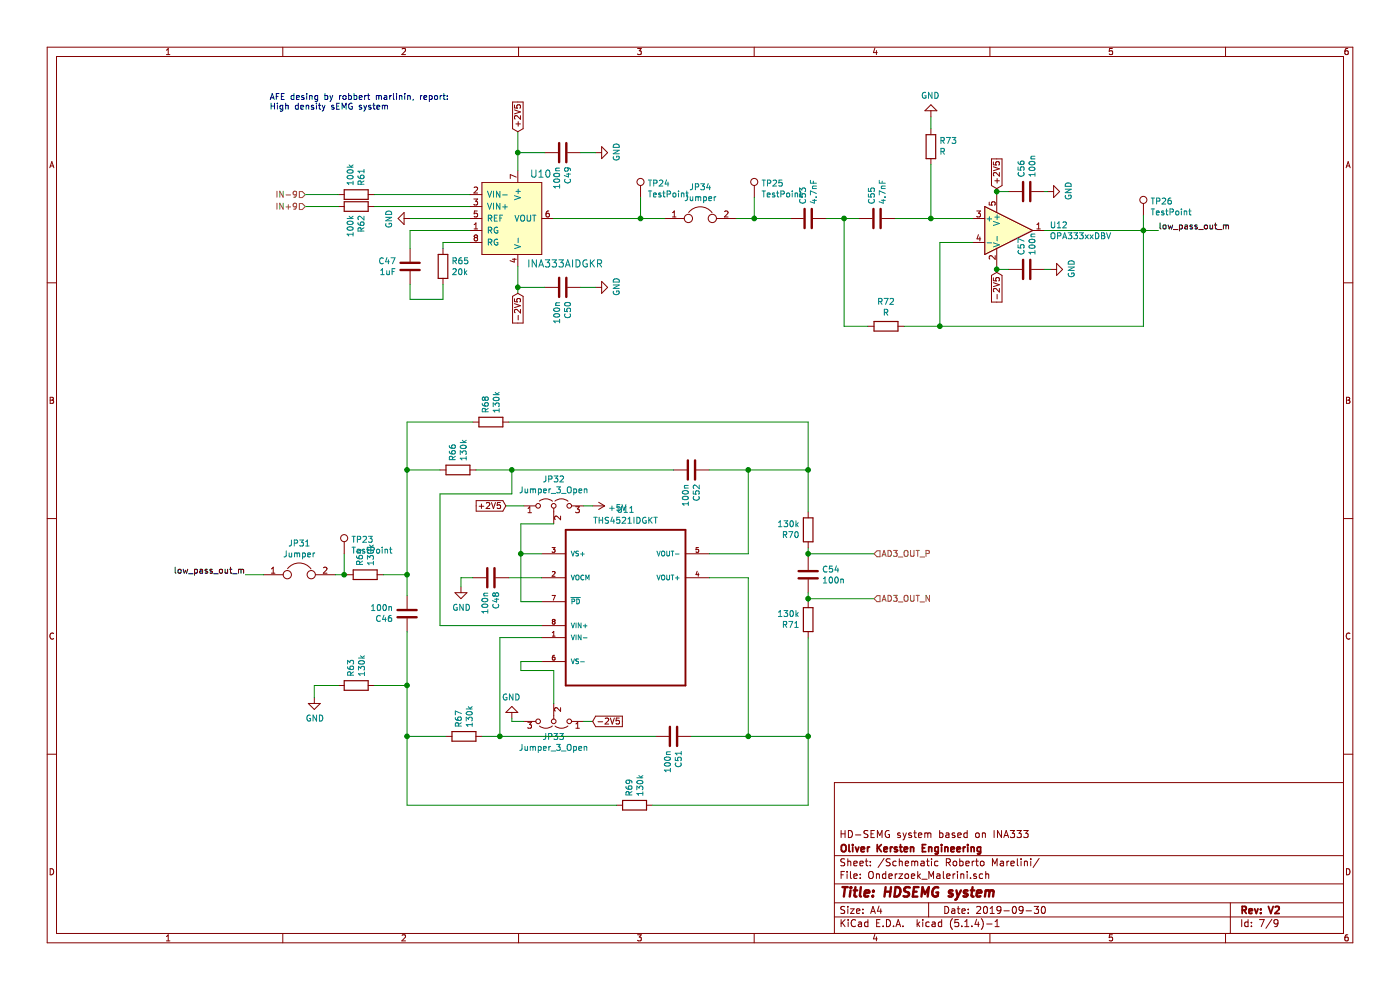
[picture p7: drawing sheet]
EESchema Schematic File Version 4
LIBS:ADS1298_FINAL-cache
EELAYER 30 0
EELAYER END
$Descr A4 11693 8268
encoding utf-8
Sheet 7 9
Title "HDSEMG system"
Date "2019-09-30"
Rev "V2"
Comp "Oliver Kersten Engineering"
Comment1 "HD-SEMG system based on INA333"
Comment2 ""
Comment3 ""
Comment4 ""
$EndDescr
$Comp
L Device:C C?
U 1 1
P 7325 1825
AR Path="/5D249182/5D81E4CB" Ref="C?"  Part="1" 
AR Path="/5D81E4CB" Ref="C?"  Part="1" 
AR Path="/5D81CCB3/5D81E4CB" Ref="C55"  Part="1" 
F 0 "C55" H 7440 1871 50  0000 L CNN
F 1 "4.7nF" H 7440 1780 50  0000 L CNN
F 2 "Capacitor_SMD:C_0805_2012Metric_Pad1.15x1.40mm_HandSolder" H 7363 1675 50  0001 C CNN
F 3 "~" H 7325 1825 50  0001 C CNN
	1    7325 1825
	0    -1   -1   0   
$EndComp
$Comp
L Device:C C?
U 1 1
P 6750 1825
AR Path="/5D249182/5D81E4D2" Ref="C?"  Part="1" 
AR Path="/5D81E4D2" Ref="C?"  Part="1" 
AR Path="/5D81CCB3/5D81E4D2" Ref="C53"  Part="1" 
F 0 "C53" H 6865 1871 50  0000 L CNN
F 1 "4.7nF" H 6865 1780 50  0000 L CNN
F 2 "Capacitor_SMD:C_0805_2012Metric_Pad1.15x1.40mm_HandSolder" H 6788 1675 50  0001 C CNN
F 3 "~" H 6750 1825 50  0001 C CNN
	1    6750 1825
	0    -1   -1   0   
$EndComp
$Comp
L Device:Jumper JP?
U 1 1
P 5850 1825
AR Path="/5D81E4D9" Ref="JP?"  Part="1" 
AR Path="/5D81CCB3/5D81E4D9" Ref="JP34"  Part="1" 
F 0 "JP34" H 5850 2089 50  0000 C CNN
F 1 "Jumper" H 5850 1998 50  0000 C CNN
F 2 "Jumper:SolderJumper-2_P1.3mm_Open_Pad1.0x1.5mm" H 5850 1825 50  0001 C CNN
F 3 "~" H 5850 1825 50  0001 C CNN
	1    5850 1825
	1    0    0    -1  
$EndComp
$Comp
L Connector:TestPoint TP?
U 1 1
P 6300 1650
AR Path="/5D81E4E0" Ref="TP?"  Part="1" 
AR Path="/5D81CCB3/5D81E4E0" Ref="TP25"  Part="1" 
F 0 "TP25" H 6358 1770 50  0000 L CNN
F 1 "TestPoint" H 6358 1679 50  0000 L CNN
F 2 "TestPoint:TestPoint_THTPad_1.5x1.5mm_Drill0.7mm" H 6500 1650 50  0001 C CNN
F 3 "~" H 6500 1650 50  0001 C CNN
	1    6300 1650
	1    0    0    -1  
$EndComp
$Comp
L Connector:TestPoint TP?
U 1 1
P 5350 1650
AR Path="/5D81E4E7" Ref="TP?"  Part="1" 
AR Path="/5D81CCB3/5D81E4E7" Ref="TP24"  Part="1" 
F 0 "TP24" H 5408 1770 50  0000 L CNN
F 1 "TestPoint" H 5408 1679 50  0000 L CNN
F 2 "TestPoint:TestPoint_THTPad_1.5x1.5mm_Drill0.7mm" H 5550 1650 50  0001 C CNN
F 3 "~" H 5550 1650 50  0001 C CNN
	1    5350 1650
	1    0    0    -1  
$EndComp
Wire Wire Line
	6150 1825 6300 1825
Wire Wire Line
	6300 1650 6300 1825
Connection ~ 6300 1825
Wire Wire Line
	6300 1825 6600 1825
Wire Wire Line
	5350 1650 5350 1825
Wire Wire Line
	5350 1825 5550 1825
$Comp
L Device:Jumper JP?
U 1 1
P 2500 4800
AR Path="/5D81E4F4" Ref="JP?"  Part="1" 
AR Path="/5D81CCB3/5D81E4F4" Ref="JP31"  Part="1" 
F 0 "JP31" H 2500 5064 50  0000 C CNN
F 1 "Jumper" H 2500 4973 50  0000 C CNN
F 2 "Jumper:SolderJumper-2_P1.3mm_Open_Pad1.0x1.5mm" H 2500 4800 50  0001 C CNN
F 3 "~" H 2500 4800 50  0001 C CNN
	1    2500 4800
	1    0    0    -1  
$EndComp
Wire Wire Line
	9550 1800 9550 1925
Connection ~ 9550 1925
Wire Wire Line
	9550 1925 9675 1925
$Comp
L Amplifier_Operational:OPA333xxDBV U?
U 1 1
P 8425 1925
AR Path="/5D81E4FE" Ref="U?"  Part="1" 
AR Path="/5D81CCB3/5D81E4FE" Ref="U12"  Part="1" 
F 0 "U12" H 8766 1971 50  0000 L CNN
F 1 "OPA333xxDBV" H 8766 1880 50  0000 L CNN
F 2 "Package_TO_SOT_SMD:SOT-23-5" H 8325 1725 50  0001 L CNN
F 3 "http://www.ti.com/lit/ds/symlink/opa333.pdf" H 8425 2125 50  0001 C CNN
	1    8425 1925
	1    0    0    -1  
$EndComp
Wire Wire Line
	8325 2275 8325 2250
$Comp
L Device:C C?
U 1 1
P 8575 2250
AR Path="/5D249182/5D81E506" Ref="C?"  Part="1" 
AR Path="/5D81E506" Ref="C?"  Part="1" 
AR Path="/5D81CCB3/5D81E506" Ref="C57"  Part="1" 
F 0 "C57" H 8690 2296 50  0000 L CNN
F 1 "100n" H 8690 2205 50  0000 L CNN
F 2 "Capacitor_SMD:C_0805_2012Metric_Pad1.15x1.40mm_HandSolder" H 8613 2100 50  0001 C CNN
F 3 "~" H 8575 2250 50  0001 C CNN
	1    8575 2250
	0    -1   -1   0   
$EndComp
Wire Wire Line
	8425 2250 8325 2250
Connection ~ 8325 2250
Wire Wire Line
	8325 2250 8325 2225
Wire Wire Line
	8325 1575 8325 1600
$Comp
L Device:C C?
U 1 1
P 8575 1600
AR Path="/5D249182/5D81E511" Ref="C?"  Part="1" 
AR Path="/5D81E511" Ref="C?"  Part="1" 
AR Path="/5D81CCB3/5D81E511" Ref="C56"  Part="1" 
F 0 "C56" H 8690 1646 50  0000 L CNN
F 1 "100n" H 8690 1555 50  0000 L CNN
F 2 "Capacitor_SMD:C_0805_2012Metric_Pad1.15x1.40mm_HandSolder" H 8613 1450 50  0001 C CNN
F 3 "~" H 8575 1600 50  0001 C CNN
	1    8575 1600
	0    -1   -1   0   
$EndComp
Wire Wire Line
	8425 1600 8325 1600
Connection ~ 8325 1600
Wire Wire Line
	8325 1600 8325 1625
$Comp
L power:GND #PWR?
U 1 1
P 8775 2250
AR Path="/5D249182/5D81E51B" Ref="#PWR?"  Part="1" 
AR Path="/5D81E51B" Ref="#PWR?"  Part="1" 
AR Path="/5D81CCB3/5D81E51B" Ref="#PWR051"  Part="1" 
F 0 "#PWR051" H 8775 2000 50  0001 C CNN
F 1 "GND" H 8780 2077 50  0000 C CNN
F 2 "" H 8775 2250 50  0001 C CNN
F 3 "" H 8775 2250 50  0001 C CNN
	1    8775 2250
	0    -1   -1   0   
$EndComp
$Comp
L power:GND #PWR?
U 1 1
P 8750 1600
AR Path="/5D249182/5D81E521" Ref="#PWR?"  Part="1" 
AR Path="/5D81E521" Ref="#PWR?"  Part="1" 
AR Path="/5D81CCB3/5D81E521" Ref="#PWR050"  Part="1" 
F 0 "#PWR050" H 8750 1350 50  0001 C CNN
F 1 "GND" H 8755 1427 50  0000 C CNN
F 2 "" H 8750 1600 50  0001 C CNN
F 3 "" H 8750 1600 50  0001 C CNN
	1    8750 1600
	0    -1   -1   0   
$EndComp
Wire Wire Line
	8775 2250 8725 2250
Wire Wire Line
	8750 1600 8725 1600
$Comp
L ADS1298_FINAL-rescue:THS4521IDGKT-THS4521IDGKT U?
U 1 1
P 5225 4925
AR Path="/5D81E52E" Ref="U?"  Part="1" 
AR Path="/5D81CCB3/5D81E52E" Ref="U11"  Part="1" 
F 0 "U11" H 5225 5595 50  0000 C CNN
F 1 "THS4521IDGKT" H 5225 5504 50  0000 C CNN
F 2 "Package_SO:VSSOP-8_3.0x3.0mm_P0.65mm" H 5225 4925 50  0001 L BNN
F 3 "Very low power rail-to-rail output fully differential amplifier 8-VSSOP -40 to 85" H 5225 4925 50  0001 L BNN
F 4 "None" H 5225 4925 50  0001 L BNN "Veld4"
F 5 "Texas Instruments" H 5225 4925 50  0001 L BNN "Veld5"
F 6 "Unavailable" H 5225 4925 50  0001 L BNN "Veld6"
F 7 "MSOP-8 Texas Instruments" H 5225 4925 50  0001 L BNN "Veld7"
F 8 "THS4521IDGKT" H 5225 4925 50  0001 L BNN "Veld8"
	1    5225 4925
	1    0    0    -1  
$EndComp
$Comp
L Device:C C?
U 1 1
P 6750 4800
AR Path="/5D249182/5D81E535" Ref="C?"  Part="1" 
AR Path="/5D81E535" Ref="C?"  Part="1" 
AR Path="/5D81CCB3/5D81E535" Ref="C54"  Part="1" 
F 0 "C54" H 6865 4846 50  0000 L CNN
F 1 "100n" H 6865 4755 50  0000 L CNN
F 2 "Capacitor_SMD:C_0805_2012Metric_Pad1.15x1.40mm_HandSolder" H 6788 4650 50  0001 C CNN
F 3 "~" H 6750 4800 50  0001 C CNN
	1    6750 4800
	1    0    0    -1  
$EndComp
$Comp
L Device:R R?
U 1 1
P 6750 5175
AR Path="/5D249182/5D81E53C" Ref="R?"  Part="1" 
AR Path="/5D81E53C" Ref="R?"  Part="1" 
AR Path="/5D81CCB3/5D81E53C" Ref="R71"  Part="1" 
F 0 "R71" H 6820 5221 50  0000 L CNN
F 1 "130k" H 6820 5130 50  0000 L CNN
F 2 "Resistor_SMD:R_0805_2012Metric_Pad1.15x1.40mm_HandSolder" V 6680 5175 50  0001 C CNN
F 3 "~" H 6750 5175 50  0001 C CNN
	1    6750 5175
	-1   0    0    1   
$EndComp
$Comp
L Device:R R?
U 1 1
P 6750 4425
AR Path="/5D249182/5D81E543" Ref="R?"  Part="1" 
AR Path="/5D81E543" Ref="R?"  Part="1" 
AR Path="/5D81CCB3/5D81E543" Ref="R70"  Part="1" 
F 0 "R70" H 6820 4471 50  0000 L CNN
F 1 "130k" H 6820 4380 50  0000 L CNN
F 2 "Resistor_SMD:R_0805_2012Metric_Pad1.15x1.40mm_HandSolder" V 6680 4425 50  0001 C CNN
F 3 "~" H 6750 4425 50  0001 C CNN
	1    6750 4425
	-1   0    0    1   
$EndComp
Wire Wire Line
	4525 5525 4350 5525
Wire Wire Line
	4350 5525 4350 5600
Wire Wire Line
	4525 4625 4350 4625
$Comp
L Device:C C?
U 1 1
P 4100 4825
AR Path="/5D249182/5D81E55A" Ref="C?"  Part="1" 
AR Path="/5D81E55A" Ref="C?"  Part="1" 
AR Path="/5D81CCB3/5D81E55A" Ref="C48"  Part="1" 
F 0 "C48" H 4215 4871 50  0000 L CNN
F 1 "100n" H 4215 4780 50  0000 L CNN
F 2 "Capacitor_SMD:C_0805_2012Metric_Pad1.15x1.40mm_HandSolder" H 4138 4675 50  0001 C CNN
F 3 "~" H 4100 4825 50  0001 C CNN
	1    4100 4825
	0    1    1    0   
$EndComp
$Comp
L power:GND #PWR?
U 1 1
P 3850 4900
AR Path="/5D249182/5D81E561" Ref="#PWR?"  Part="1" 
AR Path="/5D81E561" Ref="#PWR?"  Part="1" 
AR Path="/5D81CCB3/5D81E561" Ref="#PWR044"  Part="1" 
F 0 "#PWR044" H 3850 4650 50  0001 C CNN
F 1 "GND" H 3855 4727 50  0000 C CNN
F 2 "" H 3850 4900 50  0001 C CNN
F 3 "" H 3850 4900 50  0001 C CNN
	1    3850 4900
	1    0    0    -1  
$EndComp
Wire Wire Line
	4525 4825 4250 4825
Wire Wire Line
	3950 4825 3850 4825
Wire Wire Line
	3850 4825 3850 4900
Wire Wire Line
	6250 4825 5925 4825
$Comp
L Device:C C?
U 1 1
P 5625 6150
AR Path="/5D249182/5D81E56B" Ref="C?"  Part="1" 
AR Path="/5D81E56B" Ref="C?"  Part="1" 
AR Path="/5D81CCB3/5D81E56B" Ref="C51"  Part="1" 
F 0 "C51" H 5740 6196 50  0000 L CNN
F 1 "100n" H 5740 6105 50  0000 L CNN
F 2 "Capacitor_SMD:C_0805_2012Metric_Pad1.15x1.40mm_HandSolder" H 5663 6000 50  0001 C CNN
F 3 "~" H 5625 6150 50  0001 C CNN
	1    5625 6150
	0    1    1    0   
$EndComp
Wire Wire Line
	6750 5325 6750 6150
Wire Wire Line
	6750 6150 6250 6150
Wire Wire Line
	6250 4825 6250 6150
Connection ~ 6250 6150
Wire Wire Line
	6250 6150 5775 6150
Wire Wire Line
	5925 4625 6250 4625
Wire Wire Line
	6250 4625 6250 3925
$Comp
L Device:C C?
U 1 1
P 5775 3925
AR Path="/5D249182/5D81E57B" Ref="C?"  Part="1" 
AR Path="/5D81E57B" Ref="C?"  Part="1" 
AR Path="/5D81CCB3/5D81E57B" Ref="C52"  Part="1" 
F 0 "C52" H 5890 3971 50  0000 L CNN
F 1 "100n" H 5890 3880 50  0000 L CNN
F 2 "Capacitor_SMD:C_0805_2012Metric_Pad1.15x1.40mm_HandSolder" H 5813 3775 50  0001 C CNN
F 3 "~" H 5775 3925 50  0001 C CNN
	1    5775 3925
	0    1    1    0   
$EndComp
Wire Wire Line
	6250 3925 6750 3925
Wire Wire Line
	6750 3925 6750 4275
Wire Wire Line
	5925 3925 6250 3925
Connection ~ 6250 3925
$Comp
L Device:R R?
U 1 1
P 5300 6725
AR Path="/5D249182/5D81E586" Ref="R?"  Part="1" 
AR Path="/5D81E586" Ref="R?"  Part="1" 
AR Path="/5D81CCB3/5D81E586" Ref="R69"  Part="1" 
F 0 "R69" H 5370 6771 50  0000 L CNN
F 1 "130k" H 5370 6680 50  0000 L CNN
F 2 "Resistor_SMD:R_0805_2012Metric_Pad1.15x1.40mm_HandSolder" V 5230 6725 50  0001 C CNN
F 3 "~" H 5300 6725 50  0001 C CNN
	1    5300 6725
	0    -1   -1   0   
$EndComp
Wire Wire Line
	5450 6725 6750 6725
Wire Wire Line
	6750 6725 6750 6150
Connection ~ 6750 6150
$Comp
L Device:R R?
U 1 1
P 3875 6150
AR Path="/5D249182/5D81E590" Ref="R?"  Part="1" 
AR Path="/5D81E590" Ref="R?"  Part="1" 
AR Path="/5D81CCB3/5D81E590" Ref="R67"  Part="1" 
F 0 "R67" H 3945 6196 50  0000 L CNN
F 1 "130k" H 3945 6105 50  0000 L CNN
F 2 "Resistor_SMD:R_0805_2012Metric_Pad1.15x1.40mm_HandSolder" V 3805 6150 50  0001 C CNN
F 3 "~" H 3875 6150 50  0001 C CNN
	1    3875 6150
	0    -1   -1   0   
$EndComp
Wire Wire Line
	5150 6725 3400 6725
Wire Wire Line
	3400 6725 3400 6150
Wire Wire Line
	3725 6150 3400 6150
Connection ~ 3400 6150
Wire Wire Line
	4525 5325 4175 5325
Wire Wire Line
	4175 5325 4175 6150
Wire Wire Line
	4175 6150 4025 6150
Wire Wire Line
	5475 6150 4175 6150
Connection ~ 4175 6150
$Comp
L Device:R R?
U 1 1
P 3825 3925
AR Path="/5D249182/5D81E5A0" Ref="R?"  Part="1" 
AR Path="/5D81E5A0" Ref="R?"  Part="1" 
AR Path="/5D81CCB3/5D81E5A0" Ref="R66"  Part="1" 
F 0 "R66" H 3895 3971 50  0000 L CNN
F 1 "130k" H 3895 3880 50  0000 L CNN
F 2 "Resistor_SMD:R_0805_2012Metric_Pad1.15x1.40mm_HandSolder" V 3755 3925 50  0001 C CNN
F 3 "~" H 3825 3925 50  0001 C CNN
	1    3825 3925
	0    -1   -1   0   
$EndComp
Wire Wire Line
	4525 5225 3675 5225
Wire Wire Line
	3675 5225 3675 4125
Wire Wire Line
	3675 4125 4275 4125
Wire Wire Line
	4275 4125 4275 3925
Wire Wire Line
	4275 3925 5625 3925
Wire Wire Line
	3975 3925 4275 3925
Connection ~ 4275 3925
$Comp
L Device:R R?
U 1 1
P 2975 5725
AR Path="/5D249182/5D81E5AE" Ref="R?"  Part="1" 
AR Path="/5D81E5AE" Ref="R?"  Part="1" 
AR Path="/5D81CCB3/5D81E5AE" Ref="R63"  Part="1" 
F 0 "R63" H 3045 5771 50  0000 L CNN
F 1 "130k" H 3045 5680 50  0000 L CNN
F 2 "Resistor_SMD:R_0805_2012Metric_Pad1.15x1.40mm_HandSolder" V 2905 5725 50  0001 C CNN
F 3 "~" H 2975 5725 50  0001 C CNN
	1    2975 5725
	0    -1   -1   0   
$EndComp
$Comp
L Device:C C?
U 1 1
P 3400 5125
AR Path="/5D249182/5D81E5B5" Ref="C?"  Part="1" 
AR Path="/5D81E5B5" Ref="C?"  Part="1" 
AR Path="/5D81CCB3/5D81E5B5" Ref="C46"  Part="1" 
F 0 "C46" H 3515 5171 50  0000 L CNN
F 1 "100n" H 3515 5080 50  0000 L CNN
F 2 "Capacitor_SMD:C_0805_2012Metric_Pad1.15x1.40mm_HandSolder" H 3438 4975 50  0001 C CNN
F 3 "~" H 3400 5125 50  0001 C CNN
	1    3400 5125
	-1   0    0    1   
$EndComp
$Comp
L Device:R R?
U 1 1
P 3050 4800
AR Path="/5D249182/5D81E5BC" Ref="R?"  Part="1" 
AR Path="/5D81E5BC" Ref="R?"  Part="1" 
AR Path="/5D81CCB3/5D81E5BC" Ref="R64"  Part="1" 
F 0 "R64" H 3120 4846 50  0000 L CNN
F 1 "130k" H 3120 4755 50  0000 L CNN
F 2 "Resistor_SMD:R_0805_2012Metric_Pad1.15x1.40mm_HandSolder" V 2980 4800 50  0001 C CNN
F 3 "~" H 3050 4800 50  0001 C CNN
	1    3050 4800
	0    -1   -1   0   
$EndComp
Wire Wire Line
	3400 4800 3400 4975
Wire Wire Line
	2800 4800 2875 4800
$Comp
L Device:R R?
U 1 1
P 4100 3525
AR Path="/5D249182/5D81E5C5" Ref="R?"  Part="1" 
AR Path="/5D81E5C5" Ref="R?"  Part="1" 
AR Path="/5D81CCB3/5D81E5C5" Ref="R68"  Part="1" 
F 0 "R68" H 4170 3571 50  0000 L CNN
F 1 "130k" H 4170 3480 50  0000 L CNN
F 2 "Resistor_SMD:R_0805_2012Metric_Pad1.15x1.40mm_HandSolder" V 4030 3525 50  0001 C CNN
F 3 "~" H 4100 3525 50  0001 C CNN
	1    4100 3525
	0    -1   -1   0   
$EndComp
Wire Wire Line
	4250 3525 6750 3525
Wire Wire Line
	6750 3525 6750 3925
Connection ~ 6750 3925
Wire Wire Line
	3950 3525 3400 3525
Wire Wire Line
	3400 3525 3400 3925
Connection ~ 3400 4800
Wire Wire Line
	3675 3925 3400 3925
Connection ~ 3400 3925
Wire Wire Line
	3400 3925 3400 4800
Wire Wire Line
	3200 4800 3400 4800
$Comp
L power:GND #PWR?
U 1 1
P 2625 5825
AR Path="/5D249182/5D81E5D6" Ref="#PWR?"  Part="1" 
AR Path="/5D81E5D6" Ref="#PWR?"  Part="1" 
AR Path="/5D81CCB3/5D81E5D6" Ref="#PWR042"  Part="1" 
F 0 "#PWR042" H 2625 5575 50  0001 C CNN
F 1 "GND" H 2630 5652 50  0000 C CNN
F 2 "" H 2625 5825 50  0001 C CNN
F 3 "" H 2625 5825 50  0001 C CNN
	1    2625 5825
	1    0    0    -1  
$EndComp
Connection ~ 3400 5725
Wire Wire Line
	3400 5725 3400 6150
Wire Wire Line
	3400 5275 3400 5725
Wire Wire Line
	2825 5725 2625 5725
Wire Wire Line
	2625 5725 2625 5825
Wire Wire Line
	3125 5725 3400 5725
Wire Wire Line
	4525 5025 4350 5025
Wire Wire Line
	4350 5025 4350 4625
Connection ~ 4350 4625
Wire Wire Line
	2875 4625 2875 4800
Connection ~ 2875 4800
Wire Wire Line
	2875 4800 2900 4800
$Comp
L Device:R R?
U 1 1
P 7400 2725
AR Path="/5D81E5F8" Ref="R?"  Part="1" 
AR Path="/5D81CCB3/5D81E5F8" Ref="R72"  Part="1" 
F 0 "R72" V 7193 2725 50  0000 C CNN
F 1 "R" V 7284 2725 50  0000 C CNN
F 2 "Resistor_SMD:R_0805_2012Metric_Pad1.15x1.40mm_HandSolder" V 7330 2725 50  0001 C CNN
F 3 "~" H 7400 2725 50  0001 C CNN
	1    7400 2725
	0    1    1    0   
$EndComp
$Comp
L Device:R R?
U 1 1
P 7775 1225
AR Path="/5D81E5FF" Ref="R?"  Part="1" 
AR Path="/5D81CCB3/5D81E5FF" Ref="R73"  Part="1" 
F 0 "R73" H 7705 1179 50  0000 R CNN
F 1 "R" H 7705 1270 50  0000 R CNN
F 2 "Resistor_SMD:R_0805_2012Metric_Pad1.15x1.40mm_HandSolder" V 7705 1225 50  0001 C CNN
F 3 "~" H 7775 1225 50  0001 C CNN
	1    7775 1225
	-1   0    0    1   
$EndComp
Wire Wire Line
	8725 1925 9550 1925
Wire Wire Line
	6900 1825 7050 1825
Wire Wire Line
	7475 1825 7775 1825
Wire Wire Line
	7250 2725 7050 2725
Wire Wire Line
	7050 2725 7050 1825
Connection ~ 7050 1825
Wire Wire Line
	7050 1825 7175 1825
Wire Wire Line
	7550 2725 7850 2725
Wire Wire Line
	9550 2725 9550 1925
Wire Wire Line
	7775 1375 7775 1825
Connection ~ 7775 1825
Wire Wire Line
	7775 1825 8125 1825
$Comp
L power:GND #PWR?
U 1 1
P 7775 975
AR Path="/5D249182/5D81E612" Ref="#PWR?"  Part="1" 
AR Path="/5D81E612" Ref="#PWR?"  Part="1" 
AR Path="/5D81CCB3/5D81E612" Ref="#PWR049"  Part="1" 
F 0 "#PWR049" H 7775 725 50  0001 C CNN
F 1 "GND" H 7780 802 50  0000 C CNN
F 2 "" H 7775 975 50  0001 C CNN
F 3 "" H 7775 975 50  0001 C CNN
	1    7775 975 
	-1   0    0    1   
$EndComp
Wire Wire Line
	7775 975  7775 1075
$Comp
L ADS1298_FINAL-rescue:INA333AIDGKR-dk_Linear-Amplifiers-Instrumentation-OP-Amps-Buffer-Amps U?
U 1 1
P 4325 1625
AR Path="/5D249182/5D81E622" Ref="U?"  Part="1" 
AR Path="/5D81E622" Ref="U?"  Part="1" 
AR Path="/5D81CCB3/5D81E622" Ref="U10"  Part="1" 
F 0 "U10" H 4425 1800 60  0000 L CNN
F 1 "INA333AIDGKR" H 4400 1050 60  0000 L CNN
F 2 "Package_SO:MSOP-8_3x3mm_P0.65mm" H 4525 1825 60  0001 L CNN
F 3 "http://www.ti.com/lit/ds/symlink/ina333.pdf" H 4525 1925 60  0001 L CNN
F 4 "296-23564-1-ND" H 4525 2025 60  0001 L CNN "Digi-Key_PN"
F 5 "INA333AIDGKR" H 4525 2125 60  0001 L CNN "MPN"
F 6 "Integrated Circuits (ICs)" H 4525 2225 60  0001 L CNN "Category"
F 7 "Linear - Amplifiers - Instrumentation, OP Amps, Buffer Amps" H 4525 2325 60  0001 L CNN "Family"
F 8 "http://www.ti.com/lit/ds/symlink/ina333.pdf" H 4525 2425 60  0001 L CNN "DK_Datasheet_Link"
F 9 "/product-detail/en/texas-instruments/INA333AIDGKR/296-23564-1-ND/1886116" H 4525 2525 60  0001 L CNN "DK_Detail_Page"
F 10 "IC OPAMP INSTR 150KHZ RRO 8VSSOP" H 4525 2625 60  0001 L CNN "Description"
F 11 "Texas Instruments" H 4525 2725 60  0001 L CNN "Manufacturer"
F 12 "Active" H 4525 2825 60  0001 L CNN "Status"
	1    4325 1625
	1    0    0    -1  
$EndComp
$Comp
L Device:C C?
U 1 1
P 3425 2225
AR Path="/5D249182/5D81E629" Ref="C?"  Part="1" 
AR Path="/5D81E629" Ref="C?"  Part="1" 
AR Path="/5D81CCB3/5D81E629" Ref="C47"  Part="1" 
F 0 "C47" H 3540 2271 50  0000 L CNN
F 1 "1uF" H 3540 2180 50  0000 L CNN
F 2 "Capacitor_SMD:C_0805_2012Metric_Pad1.15x1.40mm_HandSolder" H 3463 2075 50  0001 C CNN
F 3 "~" H 3425 2225 50  0001 C CNN
	1    3425 2225
	-1   0    0    -1  
$EndComp
$Comp
L Device:R R?
U 1 1
P 3700 2225
AR Path="/5D249182/5D81E630" Ref="R?"  Part="1" 
AR Path="/5D81E630" Ref="R?"  Part="1" 
AR Path="/5D81CCB3/5D81E630" Ref="R65"  Part="1" 
F 0 "R65" H 3770 2271 50  0000 L CNN
F 1 "20k" H 3770 2180 50  0000 L CNN
F 2 "Resistor_SMD:R_0805_2012Metric_Pad1.15x1.40mm_HandSolder" V 3630 2225 50  0001 C CNN
F 3 "~" H 3700 2225 50  0001 C CNN
	1    3700 2225
	1    0    0    -1  
$EndComp
Wire Wire Line
	3425 1925 3425 2075
Wire Wire Line
	3425 2375 3425 2500
Wire Wire Line
	3425 2500 3700 2500
Wire Wire Line
	3700 2500 3700 2375
Wire Wire Line
	3700 2075 3700 2025
Wire Wire Line
	3925 1625 3125 1625
Wire Wire Line
	2550 1725 2825 1725
Wire Wire Line
	4325 1425 4325 1275
$Comp
L Device:C C?
U 1 1
P 4700 1275
AR Path="/5D249182/5D81E63F" Ref="C?"  Part="1" 
AR Path="/5D81E63F" Ref="C?"  Part="1" 
AR Path="/5D81CCB3/5D81E63F" Ref="C49"  Part="1" 
F 0 "C49" H 4815 1321 50  0000 L CNN
F 1 "100n" H 4815 1230 50  0000 L CNN
F 2 "Capacitor_SMD:C_0805_2012Metric_Pad1.15x1.40mm_HandSolder" H 4738 1125 50  0001 C CNN
F 3 "~" H 4700 1275 50  0001 C CNN
	1    4700 1275
	0    1    1    0   
$EndComp
$Comp
L power:GND #PWR?
U 1 1
P 4975 1275
AR Path="/5D249182/5D81E646" Ref="#PWR?"  Part="1" 
AR Path="/5D81E646" Ref="#PWR?"  Part="1" 
AR Path="/5D81CCB3/5D81E646" Ref="#PWR047"  Part="1" 
F 0 "#PWR047" H 4975 1025 50  0001 C CNN
F 1 "GND" H 4980 1102 50  0000 C CNN
F 2 "" H 4975 1275 50  0001 C CNN
F 3 "" H 4975 1275 50  0001 C CNN
	1    4975 1275
	0    -1   -1   0   
$EndComp
Wire Wire Line
	4550 1275 4325 1275
Connection ~ 4325 1275
Wire Wire Line
	4325 1100 4325 1275
$Comp
L Device:C C?
U 1 1
P 4700 2400
AR Path="/5D249182/5D81E64F" Ref="C?"  Part="1" 
AR Path="/5D81E64F" Ref="C?"  Part="1" 
AR Path="/5D81CCB3/5D81E64F" Ref="C50"  Part="1" 
F 0 "C50" H 4815 2446 50  0000 L CNN
F 1 "100n" H 4815 2355 50  0000 L CNN
F 2 "Capacitor_SMD:C_0805_2012Metric_Pad1.15x1.40mm_HandSolder" H 4738 2250 50  0001 C CNN
F 3 "~" H 4700 2400 50  0001 C CNN
	1    4700 2400
	0    1    1    0   
$EndComp
$Comp
L power:GND #PWR?
U 1 1
P 4975 2400
AR Path="/5D249182/5D81E656" Ref="#PWR?"  Part="1" 
AR Path="/5D81E656" Ref="#PWR?"  Part="1" 
AR Path="/5D81CCB3/5D81E656" Ref="#PWR048"  Part="1" 
F 0 "#PWR048" H 4975 2150 50  0001 C CNN
F 1 "GND" H 4980 2227 50  0000 C CNN
F 2 "" H 4975 2400 50  0001 C CNN
F 3 "" H 4975 2400 50  0001 C CNN
	1    4975 2400
	0    -1   -1   0   
$EndComp
Wire Wire Line
	4550 2400 4325 2400
Wire Wire Line
	4325 2225 4325 2400
Wire Wire Line
	4325 2450 4325 2400
Connection ~ 4325 2400
$Comp
L power:GND #PWR?
U 1 1
P 3425 1825
AR Path="/5D249182/5D81E660" Ref="#PWR?"  Part="1" 
AR Path="/5D81E660" Ref="#PWR?"  Part="1" 
AR Path="/5D81CCB3/5D81E660" Ref="#PWR043"  Part="1" 
F 0 "#PWR043" H 3425 1575 50  0001 C CNN
F 1 "GND" H 3430 1652 50  0000 C CNN
F 2 "" H 3425 1825 50  0001 C CNN
F 3 "" H 3425 1825 50  0001 C CNN
	1    3425 1825
	0    1    1    0   
$EndComp
Wire Wire Line
	3425 1825 3925 1825
Wire Wire Line
	3425 1925 3925 1925
Wire Wire Line
	3700 2025 3925 2025
$Comp
L Device:R R?
U 1 1
P 2975 1625
AR Path="/5D249182/5D81E669" Ref="R?"  Part="1" 
AR Path="/5D81E669" Ref="R?"  Part="1" 
AR Path="/5D81CCB3/5D81E669" Ref="R61"  Part="1" 
F 0 "R61" H 3045 1671 50  0000 L CNN
F 1 "100k" H 3045 1580 50  0000 L CNN
F 2 "Resistor_SMD:R_0805_2012Metric_Pad1.15x1.40mm_HandSolder" V 2905 1625 50  0001 C CNN
F 3 "~" H 2975 1625 50  0001 C CNN
	1    2975 1625
	0    1    -1   0   
$EndComp
Wire Wire Line
	2825 1625 2550 1625
$Comp
L Device:R R?
U 1 1
P 2975 1725
AR Path="/5D249182/5D81E671" Ref="R?"  Part="1" 
AR Path="/5D81E671" Ref="R?"  Part="1" 
AR Path="/5D81CCB3/5D81E671" Ref="R62"  Part="1" 
F 0 "R62" H 3045 1771 50  0000 L CNN
F 1 "100k" H 3045 1680 50  0000 L CNN
F 2 "Resistor_SMD:R_0805_2012Metric_Pad1.15x1.40mm_HandSolder" V 2905 1725 50  0001 C CNN
F 3 "~" H 2975 1725 50  0001 C CNN
	1    2975 1725
	0    1    1    0   
$EndComp
Wire Wire Line
	3125 1725 3925 1725
Wire Wire Line
	4975 1275 4850 1275
Wire Wire Line
	4975 2400 4850 2400
Wire Wire Line
	4625 1825 5350 1825
Connection ~ 5350 1825
$Comp
L Connector:TestPoint TP?
U 1 1
P 9550 1800
AR Path="/5D81E67F" Ref="TP?"  Part="1" 
AR Path="/5D81CCB3/5D81E67F" Ref="TP26"  Part="1" 
F 0 "TP26" H 9608 1920 50  0000 L CNN
F 1 "TestPoint" H 9608 1829 50  0000 L CNN
F 2 "TestPoint:TestPoint_THTPad_1.5x1.5mm_Drill0.7mm" H 9750 1800 50  0001 C CNN
F 3 "~" H 9750 1800 50  0001 C CNN
	1    9550 1800
	1    0    0    -1  
$EndComp
$Comp
L Connector:TestPoint TP?
U 1 1
P 2875 4625
AR Path="/5D81E686" Ref="TP?"  Part="1" 
AR Path="/5D81CCB3/5D81E686" Ref="TP23"  Part="1" 
F 0 "TP23" H 2933 4745 50  0000 L CNN
F 1 "TestPoint" H 2933 4654 50  0000 L CNN
F 2 "TestPoint:TestPoint_THTPad_1.5x1.5mm_Drill0.7mm" H 3075 4625 50  0001 C CNN
F 3 "~" H 3075 4625 50  0001 C CNN
	1    2875 4625
	1    0    0    -1  
$EndComp
Wire Wire Line
	8125 2025 7850 2025
Wire Wire Line
	7850 2025 7850 2725
Connection ~ 7850 2725
Wire Wire Line
	7850 2725 9550 2725
Text GLabel 8325 1575 1    50   Input ~ 0
+2V5
Text GLabel 4325 1100 1    50   Input ~ 0
+2V5
Text GLabel 8325 2275 3    50   Input ~ 0
-2V5
Text GLabel 4325 2450 3    50   Input ~ 0
-2V5
Text Label 9675 1925 0    50   ~ 0
low_pass_out_m
Text Label 2050 4800 2    50   ~ 0
low_pass_out_m
Wire Wire Line
	2050 4800 2200 4800
Wire Wire Line
	6750 4950 6750 5000
Wire Wire Line
	6750 4575 6750 4625
Wire Wire Line
	6750 4625 7300 4625
Connection ~ 6750 4625
Wire Wire Line
	6750 4625 6750 4650
Wire Wire Line
	6750 5000 7300 5000
Connection ~ 6750 5000
Wire Wire Line
	6750 5000 6750 5025
Text HLabel 7300 4625 2    50   Input ~ 0
AD3_OUT_P
Text HLabel 7300 5000 2    50   Input ~ 0
AD3_OUT_N
Text HLabel 2550 1625 0    50   Input ~ 0
IN-9
Text HLabel 2550 1725 0    50   Input ~ 0
IN+9
Text GLabel 4950 6025 2    50   Input ~ 0
-2V5
$Comp
L power:GND #PWR?
U 1 1
P 4275 6000
AR Path="/5D249182/5D8F7BB0" Ref="#PWR?"  Part="1" 
AR Path="/5D8F7BB0" Ref="#PWR?"  Part="1" 
AR Path="/6BC9A362/5D8F7BB0" Ref="#PWR?"  Part="1" 
AR Path="/5D81CCB3/5D8F7BB0" Ref="#PWR045"  Part="1" 
F 0 "#PWR045" H 4275 5750 50  0001 C CNN
F 1 "GND" H 4280 5827 50  0000 C CNN
F 2 "" H 4275 6000 50  0001 C CNN
F 3 "" H 4275 6000 50  0001 C CNN
	1    4275 6000
	-1   0    0    1   
$EndComp
$Comp
L Jumper:Jumper_3_Open JP?
U 1 1
P 4625 6025
AR Path="/6BC9A362/5D8F7BB6" Ref="JP?"  Part="1" 
AR Path="/5D81CCB3/5D8F7BB6" Ref="JP33"  Part="1" 
F 0 "JP33" H 4625 6157 50  0000 C CNN
F 1 "Jumper_3_Open" H 4625 6248 50  0000 C CNN
F 2 "Jumper:SolderJumper-3_P1.3mm_Open_RoundedPad1.0x1.5mm" H 4625 6025 50  0001 C CNN
F 3 "~" H 4625 6025 50  0001 C CNN
	1    4625 6025
	-1   0    0    1   
$EndComp
Wire Wire Line
	4950 6025 4875 6025
Wire Wire Line
	4275 6000 4275 6025
Wire Wire Line
	4275 6025 4375 6025
Text GLabel 4225 4225 0    50   Input ~ 0
+2V5
$Comp
L power:+5V #PWR?
U 1 1
P 4950 4225
AR Path="/6BC9A362/5D91B133" Ref="#PWR?"  Part="1" 
AR Path="/5D81CCB3/5D91B133" Ref="#PWR046"  Part="1" 
F 0 "#PWR046" H 4950 4075 50  0001 C CNN
F 1 "+5V" V 4965 4353 50  0000 L CNN
F 2 "" H 4950 4225 50  0001 C CNN
F 3 "" H 4950 4225 50  0001 C CNN
	1    4950 4225
	0    1    1    0   
$EndComp
$Comp
L Jumper:Jumper_3_Open JP?
U 1 1
P 4625 4225
AR Path="/6BC9A362/5D91B139" Ref="JP?"  Part="1" 
AR Path="/5D81CCB3/5D91B139" Ref="JP32"  Part="1" 
F 0 "JP32" H 4625 4449 50  0000 C CNN
F 1 "Jumper_3_Open" H 4625 4358 50  0000 C CNN
F 2 "Jumper:SolderJumper-3_P1.3mm_Open_RoundedPad1.0x1.5mm" H 4625 4225 50  0001 C CNN
F 3 "~" H 4625 4225 50  0001 C CNN
	1    4625 4225
	1    0    0    -1  
$EndComp
Wire Wire Line
	4950 4225 4875 4225
Wire Wire Line
	4375 4225 4225 4225
Wire Wire Line
	4625 4375 4350 4375
Wire Wire Line
	4350 4375 4350 4625
Wire Wire Line
	4625 5600 4350 5600
Wire Wire Line
	4625 5600 4625 5875
Text Notes 2250 925  0    50   ~ 0
AFE desing by robbert marlinin, report:\nHigh density sEMG system\n
$EndSCHEMATC
